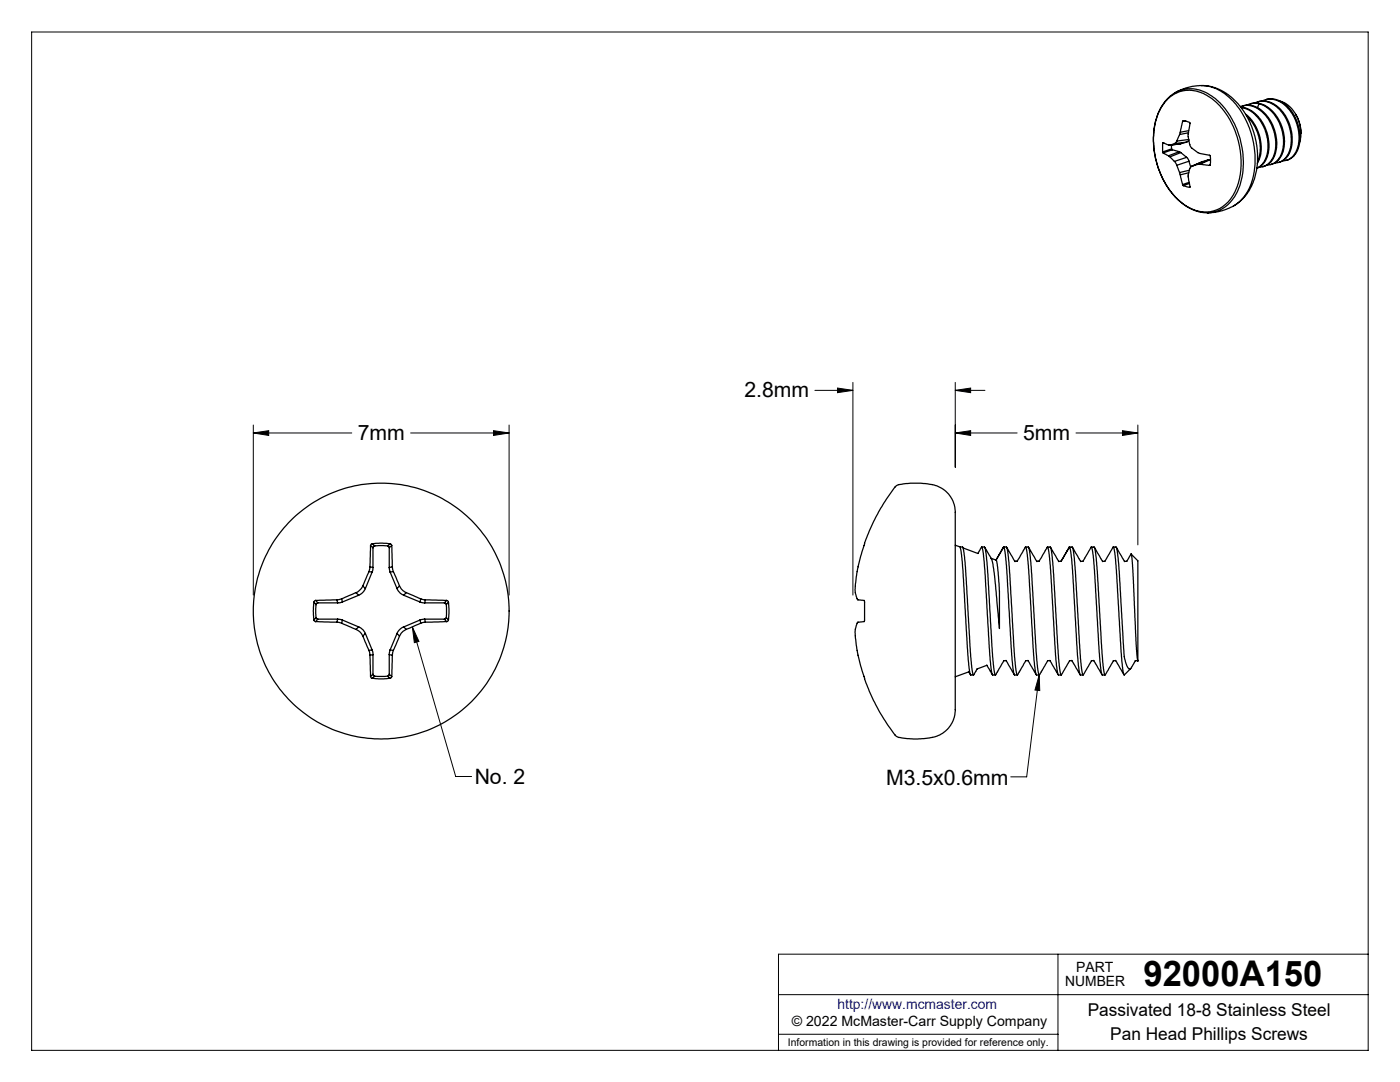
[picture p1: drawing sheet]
<svg xmlns="http://www.w3.org/2000/svg" width="279mm" height="216mm" viewBox="0 0 279 216" stroke-linecap="round" stroke-linejoin="round" font-family="sans-serif">
<g fill="none" stroke="#000" stroke-width=".2">
<path d="M6.3 6.4h266.7v203.2h-266.7zM162.6 77.9h7.6M167.1 77.4l3.1 .5-3.1 .5zM170.2 76.3v42.4M190.6 77.9l3.1-.5v1zM190.6 76.3v16.9M190.6 77.9h6M50.6 86.4l3-.5v1zM50.6 86.4h19.6M50.6 84.8v33.9M82 86.4h19.6M98.5 85.9l3.1 .5-3.1 .5z"/>
<path d="M101.6 84.8v33.9M190.6 86.4l3.1-.5v1zM190.6 86.4h12.4M214.7 86.4h12.4M224 85.9l3.1 .5-3.1 .5zM227.1 84.8v23.9M82.3 125.1l8.6 29.8h3.2M82.3 125.1l1.3 2.9-.9 .2zM207.4 134.7l-2.5 20.3h-3.2M207.4 134.7l.1 3.1-.9-.1zM155.4 198.5h117.6M211.1 190.4v19.2"/>
<path d="M273 190.4h-117.6v19.2M155.4 206.4h55.7"/>
</g>
<g fill="#000">
<path d="M190.6 86.4l3.1-.5v1zM224 85.9l3.1 .5-3.1 .5zM167.1 77.4l3.1 .5-3.1 .5zM190.6 77.9l3.1-.5v1zM50.6 86.4l3-.5v1zM98.5 85.9l3.1 .5-3.1 .5z"/>
<path d="M207.4 134.7l.1 3.1-.9-.1zM82.3 125.1l1.3 2.9-.9 .2z"/>
</g>
<g fill="none" stroke="#000" stroke-width=".25">
<path d="M233.1 19.7a6.5 6.5 0 0 1 8.6-.2 16.3 16.3 0 0 1 4.7 18.9 6.5 6.5 0 0 1-10.4 2.2 16.5 16.5 0 0 1-4.8-18.2l.8-1.4zM234.6 18.5l-1.1 .7-1.2 1.3-1 1.8-.6 1.6-.5 3.4 .1 2.1 .4 2.5 .6 2 .9 2 .8 1.5 1.5 1.8 1.5 1.4 1.8 1.1 1.7 .6 1.5 .2M234.6 18.5h.1M234.6 18.5a6.7 6.7 0 0 1 7.6 .9 16.7 16.7 0 0 1 4.7 18.8 6.8 6.8 0 0 1-5.9 4.3M239.8 17.1l-1.8 .1-1.4 .4-2 .9M239.8 17.1l1.8 .2 1.3 .3 1.8 1 1.2 .9 1.6 1.7 1.3 2 1 2 .6 1.9 .5 2.9 .1 2.3-.2 1.6-.5 1.9-1 2.2-.8 1.2-1.1 1.1-1.2 .8M239.8 17.1a9.5 9.5 0 0 1 7.4 4.4 17 17 0 0 1 2.1 16.1 8.1 8.1 0 0 1-3.1 3.5M252.6 19.9a5 5 0 0 1 5.5 2.9 7.8 7.8 0 0 1 .4 8l-.8 .8-1 .4M232.1 30.3v.2M232.1 28.6v-.1l1.4 .5M232.1 28.6v1.7M232.1 30.5l1.1 .6"/>
<path d="M232.3 28.6h-.2M233.2 31.1l.3 .2M233.5 31.3l.9 .9M233.8 28.9v.8M233.8 29.7l.2 .2M233.8 29.7l-1.7 .6M234 29.9l-1.9 .6M234 29.9l1.3 .4M234.4 32.2l.4 .8M234.4 28.6l-.9 .4M234.8 33l.6 1.4M234.8 28.2l-.4 .4"/>
<path d="M235.3 30.3l.4 .1M235.3 30.3l-2.1 .8M235.4 34.4l.1 .5M235.4 26.8l-.6 1.4M235.5 34.9l.5 1.9M235.5 26.4l-.1 .4M235.7 28.7l-2.3 .3M235.7 30.4l1.1 1M235.7 28.7l-2.2 .3M235.7 30.4l-2.2 .9M236 36.8l.1 .2M236 24.2l.1-.1h.4a.94 .94 0 0 1 1 .6l-.2 .8a5.5 5.5 0 0 0 .5 4l.4 .3a4.2 4.2 0 0 0 3 1.1l.2 .1a2.37 2.37 0 0 1 .1 1.8l-.1 .2"/>
<path d="M236 24.2l-.5 2.2M236.1 37l1.3 .4M236.7 24.2h-.7M236.8 31.4l.5 .8M236.8 28.4l-1.1 .3M236.8 28.4l-2.4 .2M236.8 31.4l-2.4 .8M237.2 26.5l-1.8 .3M237.2 27.9l-.4 .5M237.2 26.1l-1.7 .3M237.2 27.8l-2.4 .4M237.2 34.5l-1.7 .4"/>
<path d="M237.3 32.2l.3 1.1M237.3 32.2l-2.5 .8M237.3 36.4l-1.3 .4M237.3 34l-1.9 .4M237.4 36.6l-1.3 .4M237.5 37.3l-.1 .1M237.9 33.2a1.28 1.28 0 0 0-.7 1.2 6.3 6.3 0 0 0 .3 3h-.1M239 32.8l-1.1 .4M239.5 32.8h-.5M239.5 32.8l1.9 .2M240 32.2l-2.2 1M240 32.2l-2.1 1"/>
<path d="M241.2 31.9h.3M241.2 31.9l-1.2 .3M241.2 31.9l-2.2 .9M241.5 31.9l-2 .9M241.5 31.9h.1M241.5 32.9l-.1 .1M247.5 21.3a4.6 4.6 0 0 1 5.4 2.2 8 8 0 0 1 .9 8.5 2.94 2.94 0 0 1-2.5 1.3M247.6 21.4a6.5 6.5 0 0 1 5.2 4.8v.2a6.6 6.6 0 0 1-1 6.5l-1 .7M247.7 21.4a6.5 6.5 0 0 1 4.9 4.8 6.4 6.4 0 0 1-1.1 7l-.7 .3M248 21.1a4.9 4.9 0 0 1 5.3 2.6l.4 .6a7.4 7.4 0 0 1-.1 8l-.7 .6-.9 .4M248.6 22.8a8.4 8.4 0 0 1 2.6 9.3l-.3 .5M248.8 23.2a8.5 8.5 0 0 1 2.2 9"/>
<path d="M249.5 20.7a4.8 4.8 0 0 1 5.2 2.4l.1 .2a7.9 7.9 0 0 1 .7 8.1 2.85 2.85 0 0 1-1.9 1.4M250.4 20.6a4.4 4.4 0 0 1 5.4 1.7 8.4 8.4 0 0 1 1.2 8.6 3 3 0 0 1-2.6 1.6M251 20.3a4.8 4.8 0 0 1 5.3 2.4l.4 .7a7.8 7.8 0 0 1 .3 7.8 2.86 2.86 0 0 1-1.9 1.2M251.2 20.7a7.4 7.4 0 0 1 4.8 6.3 5.3 5.3 0 0 1-1.8 5.6l-1.3 .3M251.2 20.7a3.1 3.1 0 0 0-2.4 .3M251.2 20.7l-.2 .8M252 20.1a4.4 4.4 0 0 1 5.3 1.8 8.2 8.2 0 0 1 1.1 8.7 2.86 2.86 0 0 1-2.4 1.5M255.4 20.2a6.5 6.5 0 0 1 4.2 5.8v1.3l-.2 1M258.6 22.8l.5 .9 .4 1.4 .1 1.5M241 42.5h.1M246.2 41.1l-2.2 .9-1.9 .4-1.1 .1M178.7 97l.7-.3a15.6 15.6 0 0 1 8 .5 5.9 5.9 0 0 1 3.2 6.3v38.4a5.9 5.9 0 0 1-6 5.5 13.5 13.5 0 0 1-5.7-.5l-1.5-1.9a37.6 37.6 0 0 1-6.7-19.1l.2-1.1a.66 .66 0 0 1 .9-.7l.7-.1v-.2v-3.9a.39 .39 0 0 0-.6-.1 .77 .77 0 0 1-1-.8l-.3-1.4 .5-4 .7-2.6 1.2-3.8a40.1 40.1 0 0 1 5.7-10.2z"/>
<path d="M63 119.8l-.3 .4M63 119.8l.4 .5M67.2 119.7l-4.2 .1M67.2 119.7l.2 .6M68.2 119.5l-1 .2M68.2 119.5l.1 .6M71 118.3l-2.8 1.2M71 118.3l.6 .5M71.6 118.8l-3.3 1.3M72.4 116.9l-.5 .8-.9 .6M72.4 116.9l.5 .5M72.9 117.4a2.66 2.66 0 0 1-1.3 1.4"/>
<path d="M73.6 114.1l-1.2 2.8M73.6 114.1l.7 .1M73.8 113.1l-.2 1M73.8 113.1l.6 .1M73.9 108.9l-.1 4.2M73.9 108.9l.5 .4M74.3 114.2l-1.4 3.2M74.3 108.5l1.5-.1 2.1 .1M74.3 108.5l-.4 .4M74.3 108.5l.5 .4M74.4 113.2l-.1 1M74.4 109.3v3.9"/>
<path d="M74.8 108.9l-.4 .4M74.8 108.9h2.6M77.4 108.9l.2 .1 .1 .3M77.7 113.2l.2 1M77.7 109.3v3.9M77.9 108.5l.3 .4M77.9 108.5l-.5 .4M77.9 114.2l1.3 3.2M78.2 108.9l.1 4.2M78.2 108.9l-.5 .4M78.3 113.1l.2 1M78.3 113.1l-.6 .1"/>
<path d="M78.5 114.1l1.2 2.8M78.5 114.1l-.6 .1M79.2 117.4l.1 .2a2.36 2.36 0 0 0 1.3 1.2M79.7 116.9l.8 1 .6 .4M79.7 116.9l-.5 .5M80.6 118.8l3.2 1.3M81.1 118.3l2.9 1.2M81.1 118.3l-.5 .5M84 119.5l.9 .2M84 119.5l-.2 .6M84.9 119.7l4.2 .1M84.9 119.7l-.1 .6"/>
<path d="M89.1 119.8l.4 .4M89.1 119.8l-.4 .5M190.6 108.8l1.1 .3M191.7 109.1h.4l.1 .3 .3 1.8 1.2 19.7 .3 2.8 .3 1 .7-1.2M191.7 109.1l.5 4.8 1.1 18.7 .3 1.9 .1 .2h.6M192.2 109.2l.1 .2M192.3 109.4l2.9 1.1M195.2 110.4l.7-1.3 .4 1.3 .3 3.5 1.1 18.7 .3 1.9 .1 .2h.5M195.9 109.1h.6l.3 1.5 1.3 20.3 .3 2.8 .2 1 1.5-2.5a.44 .44 0 0 1 .7-.4M196.5 109.2l1.4 2.3 .3 1.2 1.3 12.7-.1-8.2-.3-4-.3-1.4M197.8 111.4l1 .4M200.3 109.1l-1.5 2.7"/>
<path d="M200.3 109.1h.6l.3 1.5 1.3 20.3 .2 2.8 .3 1 1.7-2.9M200.3 109.1l.3 1.1 .3 2.7 1.2 19.7 .3 1.9 .1 .2h.5M200.9 109.2l1.7 2.9M202.5 112h.5zM203 112l1.7-2.9 .3 1.1 .2 2.7 1.2 19.7 .3 1.9 .1 .2h.6M204.7 109.1h.5l.4 1.5 1.2 19.3 .3 3.8 .3 1 1.7-2.9M205.3 109.2l1.6 2.9M206.9 112h.5M207.4 112l1.7-2.9 .2 1.1 .3 2.7 1.2 19.7 .3 1.9 .1 .2h.6M209.1 109.1l.6 .2 .2 1.3 1.3 20.7 .3 2.5 .3 .9 1.5-2.5a.5 .5 0 0 1 .6-.4M209.7 109.2l1.6 2.9M213.4 109.1l-1.7 2.9"/>
<path d="M213.4 109.1l.7 .2 .3 2.2 1.2 19.8 .3 2.5 .2 .9 1.7-2.9M213.4 109.1l.3 1.1 .3 2.7 1.2 19.7 .3 1.9 .1 .2h.5M213.4 109.1l-1.6 2.9h-.5M214 109.2l1.7 2.9M215.7 112a.77 .77 0 0 0 .8-.6l1.3-2.3 .3 1.1 .3 2.7 1.2 20 .4 1.8h.5M217.8 109.1l.6 .2 .4 2.2 1.1 18.7 .3 3.2 .3 1.3 1.7-2.9M218.4 109.2l1.7 2.9M220 112h.5M220.5 112l1.7-2.9 .2 .4 .2 2.2 1.1 18.3 .3 3.5 .3 1.2 1.4-1.3M222.2 109.1l.6 .2 .4 2.2 1 16.6a11.9 11.9 0 0 0 .7 4.8 .53 .53 0 0 0 .7 .5l1-1.6M222.8 109.2l1.6 2.9M224.4 112h.5"/>
<path d="M224.9 112l.8-1.5 .4 3.2 .6 14.8 .4 3.4M225.7 110.6l1.4 1.3v20M62.7 123.7l.3 .3M62.7 120.2l-.2 1.7 .2 1.8M62.7 120.2l.4 .5M63 124l4.2 .1M63.1 123.2l-.4 .5M63.1 123.2l.3 .3M63.1 120.7v2.5M63.4 123.5l-.4 .5M63.4 120.3l-.3 .4M63.4 120.3h4"/>
<path d="M63.4 123.5h4M67.2 124.1l1 .3M67.4 123.5l.9 .2M67.4 123.5l-.2 .6M68.2 124.4l2.8 1.2M68.3 120.1l-.9 .2M68.3 123.7l-.1 .7M68.3 123.7l3.3 1.4M71 125.6l1 .6 .4 .7M71.6 125.1l.2 .1a2.47 2.47 0 0 1 1.1 1.2M71.6 125.1l-.6 .5M72.4 126.9l1.2 2.9"/>
<path d="M72.9 126.4l-.5 .5M72.9 126.4l1.4 3.3M73.6 129.8l.2 .9M73.8 130.7l.1 4.3M73.9 135l.4 .4M74.3 129.7l.1 .9M74.3 129.7l-.7 .1M74.3 135.4l1.3 .1 2.3-.1M74.4 134.5l-.5 .5M74.4 134.5l.4 .4M74.4 130.6l-.6 .1M74.4 130.6v3.9"/>
<path d="M74.8 134.9l-.5 .5M74.8 134.9h2.6M77.4 134.9l.5 .5M77.7 134.5l.5 .5M77.7 134.5l-.3 .4M77.7 130.6l.6 .1M77.7 130.6v3.9M77.9 129.7l-.2 .9M77.9 129.7l.6 .1M78.2 135l-.1 .2-.2 .2M78.3 130.7l-.1 4.3M78.5 129.8l-.2 .9"/>
<path d="M79.2 126.4l.5 .5M79.2 126.4l-1.3 3.3M79.7 126.9l-1.2 2.9M80.6 125.1l-.7 .4-.7 .9M80.6 125.1l.5 .5M81.1 125.6l-.6 .3-.8 1M83.8 120.1l1 .2M83.8 123.7l-3.2 1.4M83.8 123.7l.2 .7M84 124.4l-2.9 1.2M84.8 123.5l-1 .2M84.8 123.5l.1 .6"/>
<path d="M84.8 120.3h3.9M84.8 123.5h3.9M84.9 124.1l-.9 .3M88.7 123.5l.4 .5M88.7 120.3l.3 .1 .1 .3M89.1 123.2l.4 .5M89.1 123.2l-.2 .3h-.2M89.1 120.7v2.5M89.1 124l-4.2 .1M89.5 123.7l-.4 .3M89.5 120.2l.1 1.2-.1 2.3M89.5 120.2l-.4 .5"/>
<path d="M193.3 134l.4 .6M193.4 134.1l-2.8 .9M196.9 132.7l1.1 1.9M197 132.8l-2 .7M200.8 131.8l1.6 2.8M204.7 131.8h.5M205.1 131.8l1.7 2.8M209.1 131.8h.4M209.5 131.8l1.7 2.8M213.9 131.8l1.6 2.8M217.8 131.8h.5M218.3 131.8l1.6 2.8"/>
<path d="M222.2 131.8h.5M222.6 131.8l1.7 2.8M226.6 131.8h.4M227 131.8l.1 .1"/>
<circle cx="76.1" cy="121.9" r="25.5"/>
</g>
<text font-size="7.1" x="228.2" y="196.8">92000A150</text>
<g font-size="4.2">
<text x="148.6" y="79.3">2.8mm</text>
<text x="71.4" y="87.8">7mm</text>
<text x="204.2" y="87.8">5mm</text>
<text x="94.7" y="156.5">No. 2</text>
<text x="176.8" y="156.6">M3.5x0.6mm</text>
</g>
<g font-size="3.5">
<text x="217.1" y="202.8">Passivated 18-8 Stainless Steel</text>
<text x="221.6" y="207.5">Pan Head Phillips Screws</text>
</g>
<g font-size="2.8">
<text x="212.6" y="196.8">NUMBER</text>
<text x="214.8" y="194">PART</text>
<text x="158" y="204.8">© 2022 McMaster-Carr Supply Company</text>
</g>
<text font-size="2.8" fill="#00f" x="167.1" y="201.4">http://www.mcmaster.com</text>
<text font-size="2.1" x="157.3" y="208.6">Information in this drawing is provided for reference only.</text>
</svg>
